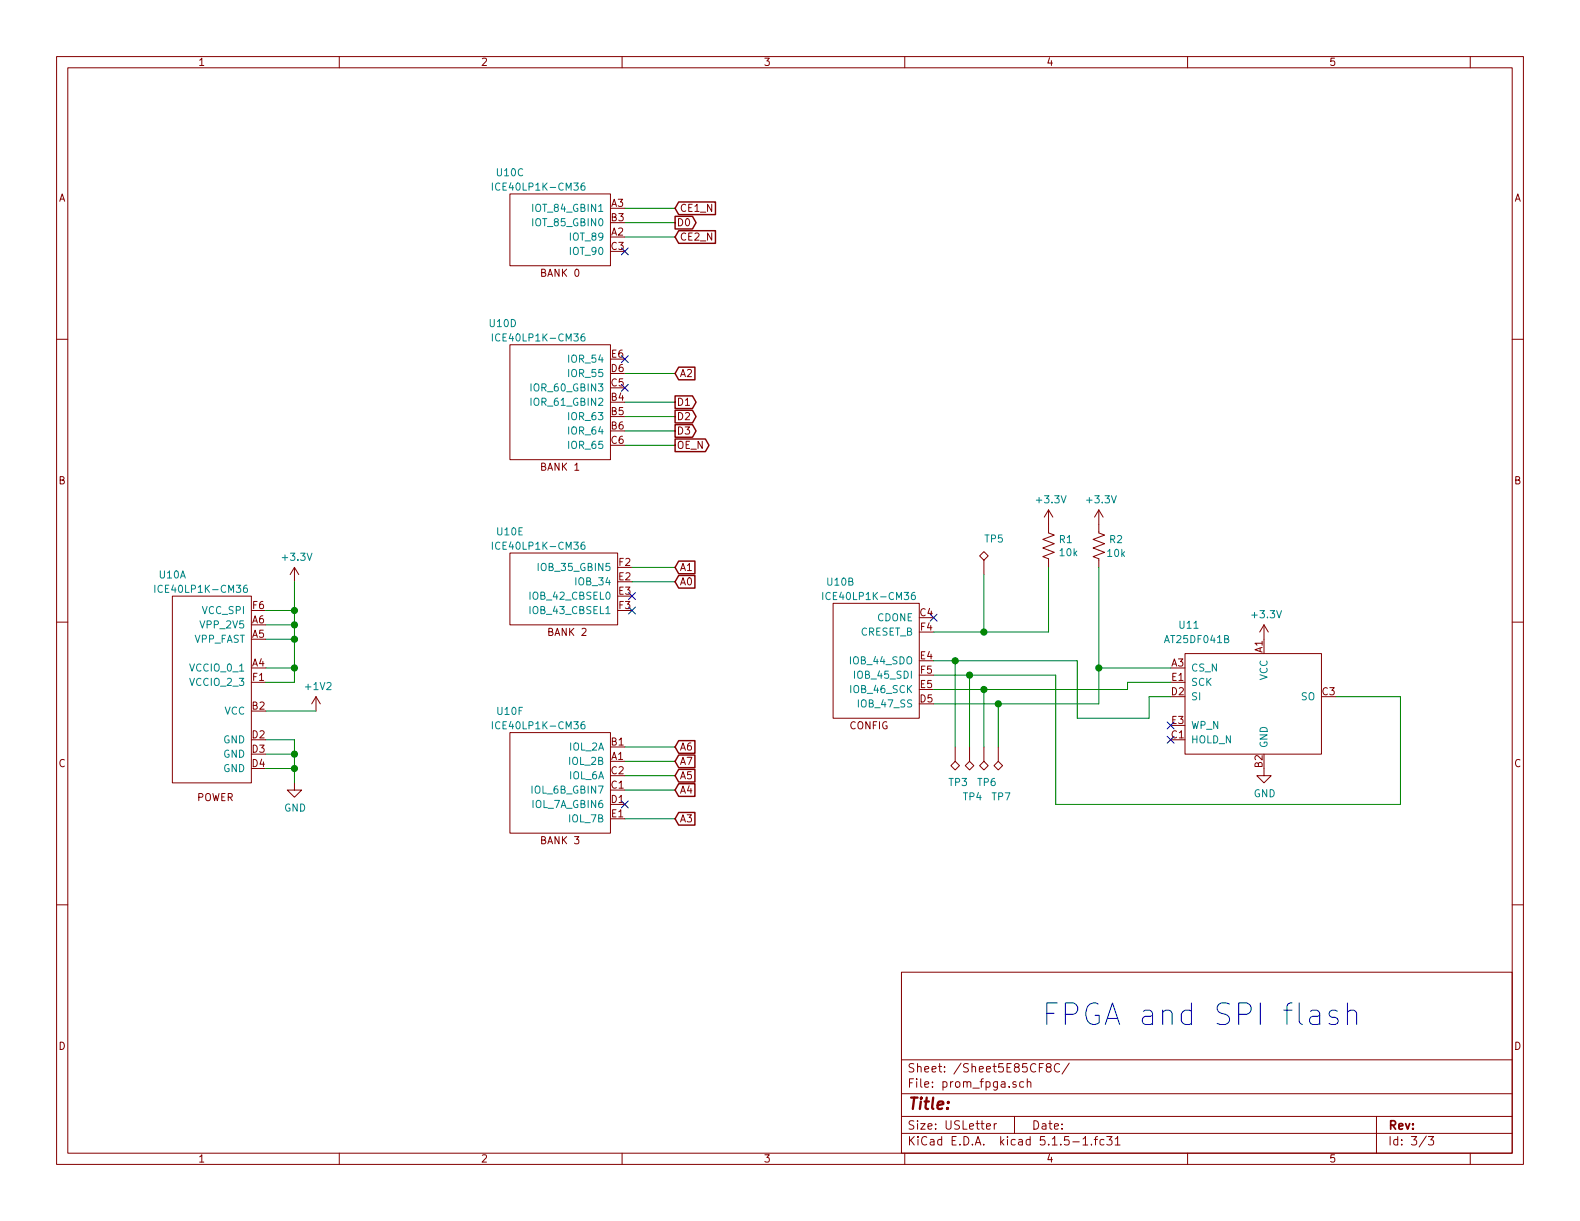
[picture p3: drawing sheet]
<svg xmlns="http://www.w3.org/2000/svg" width="279mm" height="216mm" viewBox="0 0 279 216" stroke-linecap="round" stroke-linejoin="round" font-family="sans-serif">
<g fill="none" stroke="#840000" stroke-width=".18">
<path d="M10 10h259.4v195.9h-259.4zM12 12h255.4v191.9h-255.4zM60 10v2M110 10v2M160 10v2M210 10v2M260 10v2M90.2 34.3h17.7v12.7h-17.7zM10 60h2M267.4 60h2M90.2 61h17.7v20.3h-17.7zM90.2 97.8h19v12.7h-19z"/>
<path d="M101.7 83.2h.7M173.2 98.3l.8-.8 .8 .8-.8 .8zM174 99.1v2.5M185.4 90.2v4l1 .4-2 .8 2 .7-2 .8 2 .8-2 .7 1 .4v1.5M185.4 90.2l-.7 1.2M185.4 90.2l.8 1.2M194.3 90.2v4l1 .4-2 .8 2 .7-2 .8 2 .8-2 .7 1 .4v1.5M194.3 90.2l-.8 1.2M194.3 90.2l.8 1.2M10 110h2M30.5 105.4h13.9v33h-13.9zM52.1 100.3l-.8 1.3"/>
<path d="M52.1 100.3v2.6M52.1 100.3l.7 1.3M147.3 106.7h15.3v20.3h-15.3zM209.5 115.6h24.2v17.8h-24.2zM223.5 110.5l-.7 1.3M223.5 110.5v2.5M223.5 110.5l.8 1.3M267.4 110h2M52.1 138.4v1.3h1.2l-1.2 1.3-1.3-1.3h1.3M55.9 123.2l-.8 1.3M55.9 123.2v2.5M55.9 123.2l.7 1.3"/>
<path d="M90.2 129.5h17.7v17.8h-17.7zM168.9 134.6l.8 .8-.8 .7-.8-.7zM168.9 132.1v2.5M170.7 135.4l.7-.8 .8 .8-.8 .7zM171.4 132.1v2.5M174 134.6l.8 .8-.8 .7-.8-.7zM174 132.1v2.5M176.5 134.6l.8 .8-.8 .7-.7-.7zM176.5 132.1v2.5M223.5 135.9v1.3h1.3l-1.3 1.2-1.3-1.2h1.3M10 160h2M267.4 160h2"/>
<path d="M159.4 171.9h108v32h-108zM159.4 197.4h108M159.4 193.4h108M159.4 187.4h108M174.4 199.2l.8-.2-.1-.2-.4-.1-.3 .2 .1 .7h.6M175.8 198.7v1M176.2 198.7l-.3 .1-.1 .2M179.4 197.4v3M179.7 191.3h-.4l-.2 .2 .1 .2 .5 .1v.4h-.6M181 191.3h-.4l-.3 .2 .1 .6 .2 .2 .4-.1M181.7 191.4l.2-.1h.3l.1 1M181.7 190.8v1.5"/>
<path d="M185.3 188.7l-.3-.3 .1-.2 .2-.1h.4l.2 .2-.1 .3-.6 .2a.48 .48 0 0 0-.1 .6l.2 .2 .5-.2a.48 .48 0 0 0-.1-.6l-.1-.1M187.4 188.2a.7 .7 0 0 0-.9 .2 .7 .7 0 0 0 .1 1 .55 .55 0 0 0 .8 0M189.1 188l-1.3 1.9M243.4 197.4v6.5M60 203.9v2M110 203.9v2M159.4 200.4h108M160 203.9v2M189.7 201.9h1.2M191.5 201.4l.4-.4v1.5M191.5 202.5h.9M193 202.3v.2"/>
<path d="M193.5 201.5h.6M194.1 201l-.4 .2v1.3M195.2 201.5h-.4l-.3 .3 .1 .5 .2 .2 .4-.1M195.7 201h.9l-.5 .5 .5 .2v.6l-.2 .2-.7-.2M197.2 201.4l.4-.4v1.5M197.2 202.5h.9M210 203.9v2M252.2 200.9l-1.2 1.9M252.6 201h.9l-.5 .5 .4 .2v.6l-.2 .2-.6-.2M260 203.9v2"/>
</g>
<g fill="none" stroke="#008484" stroke-width=".18">
<path d="M87.1 32.4v1.2M103.4 32.4h-.4a.87 .87 0 0 0 0 1.2l.4-.1v-.5l-.4-.2-.3 .3M87.1 59v1.3M103.4 59l-.4 .1a.87 .87 0 0 0 0 1.2l.4-.1v-.6l-.4-.1-.3 .3M93.9 67.9v1.2M93.9 70.4v1.3M87.1 95.9v1.2M95.2 99.6v1.3M103.4 95.9h-.4a.87 .87 0 0 0 0 1.2l.4-.1v-.5l-.4-.2-.3 .3M27.4 103.5v1.2M43.7 103.5l-.4 .1a.87 .87 0 0 0 0 1.1l.4-.1v-.5l-.4-.1-.2 .2M145.5 104.7v1.3"/>
<path d="M161.8 104.7l-.4 .1a.87 .87 0 0 0 0 1.2l.4-.1v-.5l-.4-.2-.2 .3M87.1 127.6v1.3M103.4 127.6l-.4 .1a.87 .87 0 0 0 0 1.2l.4-.1v-.6l-.4-.1-.3 .2"/>
</g>
<g fill="none" stroke="#008400" stroke-width=".18">
<path d="M110.5 39.4h8.9M110.5 36.8h8.9M110.5 41.9h8.9M110.5 78.7h8.9M110.5 76.2h8.9M110.5 73.7h8.9M110.5 71.1h8.9M110.5 66h8.9M47 118.1h5.1M47 108h5.1M47 110.5h5.1M47 113h5.1"/>
<path d="M52.1 102.9v17.8h-5.1M111.8 102.9h7.6M111.8 100.3h7.6M165.1 116.8h25.4v10.2h12.7v-3.8h3.8M165.1 119.4h21.6v22.8h60.9v-19h-11.4M168.9 116.8v15.3M171.4 119.4v12.7M174 101.6v10.2M185.4 100.3v11.5h-20.3M194.3 100.3v24.2h-29.2M194.3 118.1h12.7M47 130.8h5.1v7.6"/>
<path d="M47 135.9h5.1M47 133.4h5.1M47 125.7h8.9M110.5 139.7h8.9M110.5 137.2h8.9M110.5 132.1h8.9M110.5 134.6h8.9M174 121.9v10.2M176.5 124.5v7.6M207 120.7h-7.6v1.2h-34.3M110.5 144.8h8.9"/>
</g>
<g fill="none" stroke="#840000" stroke-width=".25">
<path d="M119.4 38.3h3.1l.6 1.1-.6 1.1h-3.1zM120 35.7h6.5v2.2h-6.5l-.6-1.1zM120 40.8h6.5v2.2h-6.5l-.6-1.1zM119.4 70h3.1l.6 1.1-.6 1.1h-3.1zM119.4 77.6h5.3l.7 1.1-.7 1.2h-5.3zM119.4 75.1h3.1l.6 1.1-.6 1.1h-3.1zM119.4 72.5h3.1l.6 1.2-.6 1.1h-3.1zM120 64.9h2.9v2.3h-2.9l-.6-1.2zM120 99.2h2.9v2.2h-2.9l-.6-1.1zM120 101.8h2.9v2.2h-2.9l-.6-1.1zM120 136h2.9v2.3h-2.9l-.6-1.1zM120 138.6h2.9v2.2h-2.9l-.6-1.1z"/>
<path d="M120 131h2.9v2.2h-2.9l-.6-1.1zM120 133.5h2.9v2.2h-2.9l-.6-1.1zM120 143.7h2.9v2.2h-2.9l-.6-1.1z"/>
</g>
<path d="M231.7 178.8l.4-.2h.7l.4 .2 .2 .4v2M233.4 179.5l-.4 .2h-.9a.75 .75 0 0 0-.5 .7 .75 .75 0 0 0 .5 .8h.9l.4-.2M236.5 178.8l-.4-.2h-.5l-.4 .2-.2 .4 .2 .5 1.3 .4 .2 .3-.2 .6-.4 .2h-.7l-.4-.2M238.3 179a.93 .93 0 0 1 1.6 .2v2M238.3 177.3v3.9" fill="none" stroke="#0000c2" stroke-width=".18"/>
<g fill="#008400" stroke="#008400" stroke-width=".25">
<circle cx="52.1" cy="110.5" r=".51"/>
<circle cx="176.5" cy="124.5" r=".51"/>
<circle cx="194.3" cy="118.1" r=".51"/>
<circle cx="52.1" cy="118.1" r=".51"/>
<circle cx="174" cy="121.9" r=".51"/>
<circle cx="168.9" cy="116.8" r=".51"/>
<circle cx="52.1" cy="113" r=".51"/>
<circle cx="174" cy="111.8" r=".51"/>
<circle cx="52.1" cy="133.4" r=".51"/>
<circle cx="52.1" cy="108" r=".51"/>
<circle cx="171.5" cy="119.4" r=".51"/>
<circle cx="52.1" cy="135.9" r=".51"/>
</g>
<g fill="none" stroke="#000084" stroke-width=".18">
<path d="M109.9 43.8l1.2 1.3M111.1 43.8l-1.2 1.3M109.9 68l1.2 1.2M109.9 62.9l1.2 1.2M111.1 68l-1.2 1.2M111.1 62.9l-1.2 1.2M111.2 104.8l1.2 1.2M111.2 107.3l1.2 1.3M112.4 104.8l-1.2 1.2M112.4 107.3l-1.2 1.3M164.5 108.6l1.2 1.2M165.7 108.6l-1.2 1.2"/>
<path d="M206.4 130.2l1.2 1.2M206.4 127.7l1.2 1.2M207.6 130.2l-1.2 1.2M207.6 127.7l-1.2 1.2M109.9 141.6l1.2 1.2M111.1 141.6l-1.2 1.2"/>
</g>
<text font-size="5.3" fill="#0000c2" x="184.1" y="181.4">FPGA and SPI flash</text>
<text font-size="2.8" fill="#840000" x="160.4" y="196.2">Title:</text>
<g font-size="2.1" fill="#840000">
<text x="160.4" y="189.6">Sheet: /Sheet5E85CF8C/</text>
<text x="160.4" y="192.3">File: prom_fpga.sch</text>
<text x="160.4" y="202.5">KiCad E.D.A. kicad 5.1.5-1.fc31</text>
<text x="160.4" y="199.7">Size: USLetter</text>
<text x="182.4" y="199.7">Date:</text>
<text x="245.4" y="199.7">Rev:</text>
<text x="245.4" y="202.5">Id: 3/3</text>
</g>
<g font-size="1.8" fill="#840000">
<text x="35" y="11.6">1</text>
<text x="85" y="11.6">2</text>
<text x="135" y="11.6">3</text>
<text x="185" y="11.6">4</text>
<text x="235" y="11.6">5</text>
<text x="10.4" y="35.6">A</text>
<text x="267.8" y="35.6">A</text>
<text x="108.1" y="41.7">A2</text>
<text x="108.1" y="36.6">A3</text>
<text x="108.1" y="39.1">B3</text>
<text x="119.6" y="40">D0</text>
<text x="120.2" y="37.5">CE1_N</text>
<text x="108.1" y="44.2">C3</text>
<text x="120.2" y="42.5">CE2_N</text>
<text x="95.8" y="48.9">BANK 0</text>
<text x="108.1" y="65.8">D6</text>
<text x="108.2" y="63.2">E6</text>
<text x="108.1" y="70.9">B4</text>
<text x="108.1" y="68.3">C5</text>
<text x="119.6" y="71.8">D1</text>
<text x="120.2" y="66.7">A2</text>
<text x="108.1" y="73.4">B5</text>
<text x="108.1" y="75.9">B6</text>
<text x="119.6" y="76.8">D3</text>
<text x="119.6" y="74.3">D2</text>
<text x="95.8" y="83.2">BANK 1</text>
<text x="108.1" y="78.5">C6</text>
<text x="119.6" y="79.4">OE_N</text>
<text x="10.4" y="85.6">B</text>
<text x="267.8" y="85.6">B</text>
<text x="109.5" y="100.1">F2</text>
<text x="120.2" y="101">A1</text>
<text x="44.7" y="107.7">F6</text>
<text x="109.4" y="102.6">E2</text>
<text x="109.4" y="105.2">E3</text>
<text x="109.5" y="107.7">F3</text>
<text x="120.2" y="103.5">A0</text>
<text x="44.6" y="112.8">A5</text>
<text x="44.6" y="110.2">A6</text>
<text x="97.1" y="112.4">BANK 2</text>
<text x="162.7" y="109">C4</text>
<text x="162.8" y="111.5">F4</text>
<text x="44.6" y="117.9">A4</text>
<text x="162.8" y="116.6">E4</text>
<text x="162.8" y="119.1">F5</text>
<text x="207.2" y="117.9">A3</text>
<text x="223.3" y="115.4" transform="rotate(-90 223.3 115.4)">A1</text>
<text x="44.6" y="125.5">B2</text>
<text x="44.7" y="120.4">F1</text>
<text x="162.7" y="124.2">D5</text>
<text x="162.8" y="121.7">E5</text>
<text x="207.2" y="122.9">D2</text>
<text x="207.2" y="120.4">E1</text>
<text x="233.8" y="122.9">C3</text>
<text x="44.6" y="130.6">D2</text>
<text x="108.1" y="131.8">B1</text>
<text x="150.2" y="129">CONFIG</text>
<text x="207.2" y="130.6">C1</text>
<text x="207.2" y="128">E3</text>
<text x="10.4" y="135.6">C</text>
<text x="44.6" y="133.1">D3</text>
<text x="44.6" y="135.6">D4</text>
<text x="108.1" y="134.4">A1</text>
<text x="108.1" y="136.9">C2</text>
<text x="120.2" y="137.8">A5</text>
<text x="120.2" y="132.7">A6</text>
<text x="120.2" y="135.3">A7</text>
<text x="223.3" y="135.7" transform="rotate(-90 223.3 135.7)">B2</text>
<text x="267.8" y="135.6">C</text>
<text x="34.8" y="141.7">POWER</text>
<text x="108.1" y="139.4">C1</text>
<text x="108.1" y="142">D1</text>
<text x="120.2" y="140.3">A4</text>
<text x="95.8" y="149.3">BANK 3</text>
<text x="108.2" y="144.5">E1</text>
<text x="120.2" y="145.4">A3</text>
<text x="10.4" y="185.6">D</text>
<text x="267.8" y="185.6">D</text>
<text x="35" y="205.5">1</text>
<text x="85" y="205.5">2</text>
<text x="135" y="205.5">3</text>
<text x="185" y="205.5">4</text>
<text x="235" y="205.5">5</text>
</g>
<g font-size="1.8" fill="#008484">
<text x="87.9" y="33.7">ICE40LP1K-CM36</text>
<text x="87.9" y="31.2">U10C</text>
<text x="94.6" y="37.5">IOT_84_GBIN1</text>
<text x="94.6" y="40">IOT_85_GBIN0</text>
<text x="101" y="42.5">IOT_89</text>
<text x="101" y="45.1">IOT_90</text>
<text x="86.6" y="57.8">U10D</text>
<text x="87.9" y="60.4">ICE40LP1K-CM36</text>
<text x="100.8" y="64.1">IOR_54</text>
<text x="94.4" y="71.8">IOR_61_GBIN2</text>
<text x="94.4" y="69.2">IOR_60_GBIN3</text>
<text x="100.8" y="66.7">IOR_55</text>
<text x="100.8" y="74.3">IOR_63</text>
<text x="100.8" y="76.8">IOR_64</text>
<text x="100.8" y="79.4">IOR_65</text>
<text x="183.5" y="89">+3.3V</text>
<text x="192.4" y="89">+3.3V</text>
<text x="88" y="94.7">U10E</text>
<text x="174.2" y="95.9">TP5</text>
<text x="50.1" y="99.2">+3.3V</text>
<text x="87.9" y="97.2">ICE40LP1K-CM36</text>
<text x="95.7" y="101">IOB_35_GBIN5</text>
<text x="187.4" y="96">R1</text>
<text x="187.5" y="98.3">10k</text>
<text x="195.9" y="98.5">10k</text>
<text x="196.2" y="96">R2</text>
<text x="28.2" y="104.8">ICE40LP1K-CM36</text>
<text x="28.2" y="102.3">U10A</text>
<text x="94.2" y="106">IOB_42_CBSEL0</text>
<text x="102.1" y="103.5">IOB_34</text>
<text x="146.3" y="106.1">ICE40LP1K-CM36</text>
<text x="146.3" y="103.6">U10B</text>
<text x="34.3" y="113.7">VPP_FAST</text>
<text x="35.8" y="111.1">VPP_2V5</text>
<text x="35.9" y="108.6">VCC_SPI</text>
<text x="94.2" y="108.6">IOB_43_CBSEL1</text>
<text x="152.1" y="112.4">CRESET_B</text>
<text x="155.2" y="109.9">CDONE</text>
<text x="206.2" y="113.7">AT25DF041B</text>
<text x="208.6" y="111.2">U11</text>
<text x="221.6" y="109.3">+3.3V</text>
<text x="33.9" y="118.7">VCCIO_0_1</text>
<text x="150.6" y="117.5">IOB_44_SDO</text>
<text x="210.6" y="118.7">CS_N</text>
<text x="33.9" y="121.3">VCCIO_2_3</text>
<text x="54.2" y="122">+1V2</text>
<text x="150.7" y="122.6">IOB_46_SCK</text>
<text x="151.5" y="120">IOB_45_SDI</text>
<text x="152.1" y="125.1">IOB_47_SS</text>
<text x="210.6" y="123.8">SI</text>
<text x="210.6" y="121.3">SCK</text>
<text x="224.2" y="120.3" transform="rotate(-90 224.2 120.3)">VCC</text>
<text x="230.1" y="123.8">SO</text>
<text x="39.5" y="131.4">GND</text>
<text x="39.7" y="126.4">VCC</text>
<text x="87.9" y="129">ICE40LP1K-CM36</text>
<text x="88" y="126.4">U10F</text>
<text x="210.6" y="131.4">HOLD_N</text>
<text x="210.6" y="128.9">WP_N</text>
<text x="39.5" y="134">GND</text>
<text x="39.5" y="136.5">GND</text>
<text x="100.7" y="135.3">IOL_2B</text>
<text x="100.7" y="132.7">IOL_2A</text>
<text x="100.7" y="137.8">IOL_6A</text>
<text x="224.2" y="132.3" transform="rotate(-90 224.2 132.3)">GND</text>
<text x="50.2" y="143.5">GND</text>
<text x="94.4" y="140.3">IOL_6B_GBIN7</text>
<text x="94.4" y="142.9">IOL_7A_GBIN6</text>
<text x="167.8" y="139">TP3</text>
<text x="170.4" y="141.5">TP4</text>
<text x="172.9" y="139">TP6</text>
<text x="175.4" y="141.5">TP7</text>
<text x="221.7" y="141">GND</text>
<text x="100.7" y="145.4">IOL_7B</text>
</g>
</svg>
